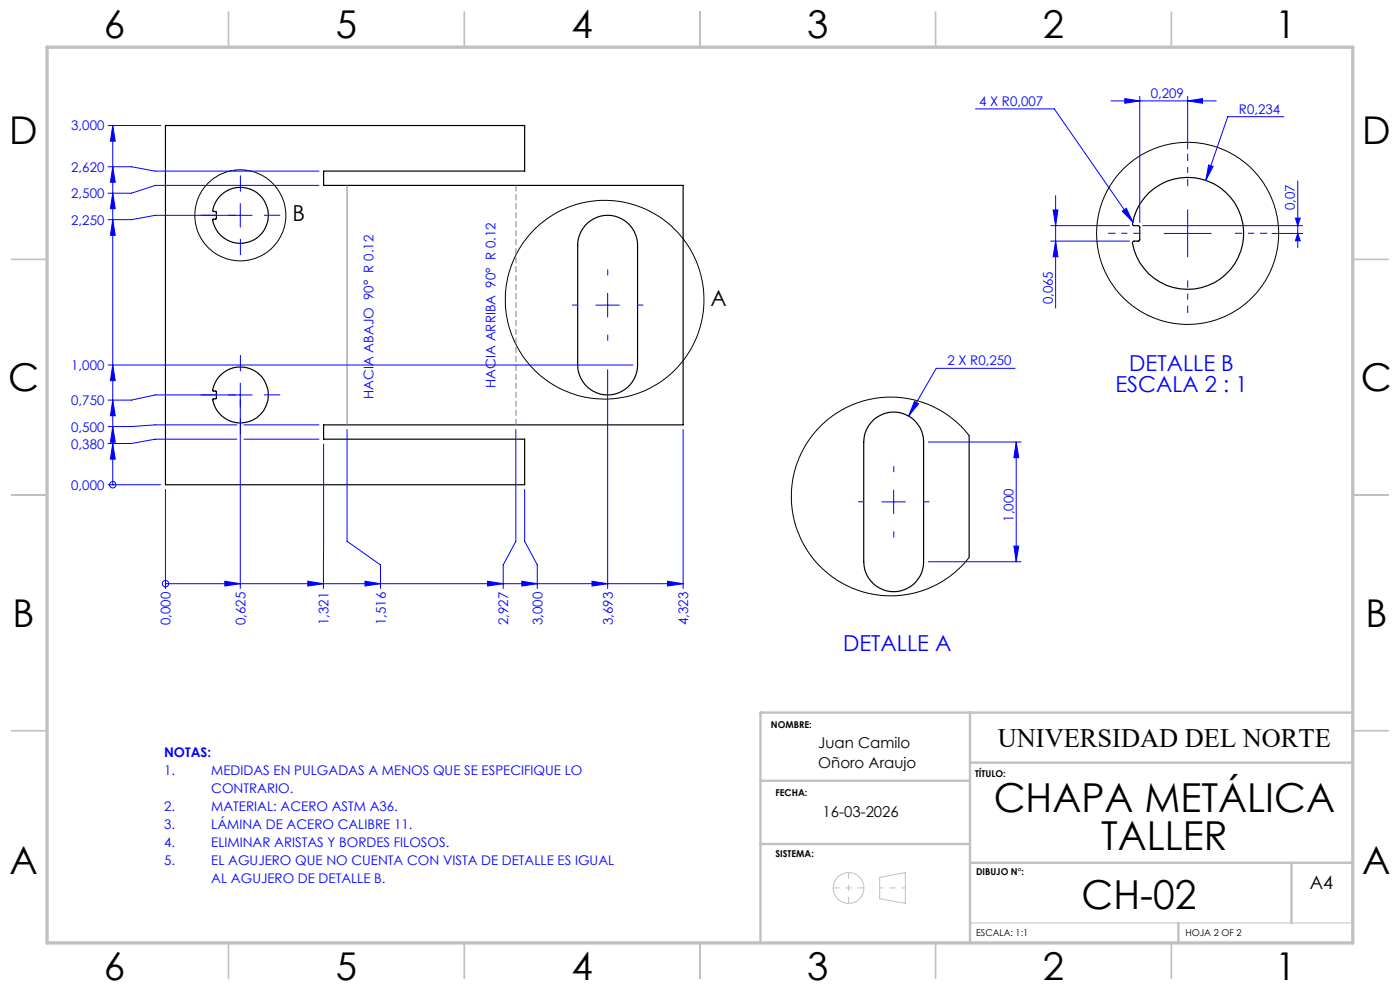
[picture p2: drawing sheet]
<svg xmlns="http://www.w3.org/2000/svg" width="297mm" height="210mm" viewBox="0 0 297 210" stroke-linecap="round" stroke-linejoin="round" font-family="sans-serif">
<path d="M35.1 26.6h76.2v9.7h-42.6v3h76.2v50.8h-76.2v3.1h42.6v9.6h-76.2zM46.9 41.4a5.9 5.9 0 0 1 9.1 1 5.9 5.9 0 0 1-2.9 8.8 5.9 5.9 0 0 1-7.9-4.6l.7-.2v-1.4l-.7-.2a5 5 0 0 1 1.7-3.4zM124.1 47.8a6.4 6.4 0 0 1 7-1.7 6.4 6.4 0 0 1 4.2 5.9v25.4a6.3 6.3 0 0 1-6.4 6.4 6.3 6.3 0 0 1-6.3-6.4v-25.4a6.5 6.5 0 0 1 1.5-4.2zM243.7 40.9a11.9 11.9 0 0 1 18.3 2.2 11.9 11.9 0 0 1-5.8 17.4 11.9 11.9 0 0 1-16-9.1l.4-.3h1l.2-.2v-2.8l-.2-.2h-1l-.3-.2a10.7 10.7 0 0 1 3.4-6.8zM46.9 79.5a5.9 5.9 0 0 1 9.1 1 5.9 5.9 0 0 1-2.9 8.8 5.9 5.9 0 0 1-7.9-4.6l.7-.2v-1.4l-.7-.2a5 5 0 0 1 1.7-3.4zM185.4 89a6.4 6.4 0 0 1 6.8-1 6.4 6.4 0 0 1 3.7 5.8v25.4a6.3 6.3 0 0 1-6.3 6.3 6.3 6.3 0 0 1-6.4-6.3v-25.4a6.4 6.4 0 0 1 2.2-4.8zM205.6 92.4v25.8" fill="none" stroke="#000" stroke-width=".25"/>
<g fill="none" stroke="#000" stroke-width=".21">
<path d="M205.6 92.4l-2.2-2.4-2.1-1.8-2.5-1.6-3.4-1.4-2.7-.6-2.9-.4-3.4 .2-3.9 .8-3.3 1.4-2.6 1.6-2.3 1.9-2.2 2.5-1.9 3-1.1 2.6-.9 3.5-.3 2.6 .1 3.4 .7 3.4 1.2 3.3 1.7 2.9 2.3 2.8 2.6 2.2 2.4 1.6 3.1 1.3 3.3 .9 2.9 .3 3.3-.1 3.2-.7 2.8-1 3.3-1.8 2.7-2.2 2.1-2.4"/>
<circle cx="51" cy="45.7" r="9.7"/>
<circle cx="251.9" cy="49.5" r="19.3"/>
<circle cx="128.3" cy="63.6" r="21.1"/>
</g>
<g fill="none" stroke="#00f" stroke-width=".21">
<path d="M22.9 35.4h5l5 .9h34.8M22.9 26.6h11.2M23.9 35.4l.5 3.3h-1zM23.9 26.6l.5 3.3h-1zM23.9 26.6v76.2M67.7 39.3h-34.8l-5 1.7h-5M206.9 23.1h16.8l16.7 24.1M235.7 21.4h22.3M238.6 20.9l3.2 .5-3.2 .5zM241.8 20.4v26.8M252 21.4l3.1-.5v1zM252 20.4v11.2"/>
<path d="M256.4 35l1 .3-1.6 3zM272.3 24.8h-11.8l-4.7 13.5M275.3 38.4v14.1M23.9 46.6l.5 3.3h-1zM23.9 41l.5 3.3h-1zM51 43.2v5M53.5 45.7h-20.6l-5 .9h-5M222.9 47.9h16.7M222.9 51.1h16.7M223.4 44.5h1l-.5 3.4zM223.9 51.1l.5 3.4h-1zM223.9 41.5v23.9"/>
<path d="M238.1 44.8l.8-.6 1.5 3zM242.4 47.9h33.9M246.9 49.5h10M252 44.5v10M269.8 49.5h6.5M274.8 46.3h1l-.5 1.6zM275.3 49.5l.5 1.6h-1zM22.9 77.4h111.4M23.9 77.4l.5 3.3h-1zM126.4 64.7h5M128.9 62.2v5M128.9 78.4v46.4"/>
<path d="M215.3 78.1h-16.7l-5.8 10.2M23.9 94.1l.5 3.3h-1zM23.9 90.5l.5 3.3h-1zM23.9 84.9l.5 3.3h-1zM50.2 93.2h-17.3l-5 .9h-5M50.2 90.1h-17.3l-5 .4h-5M51 81.3v43.5M51.8 93.2h15.9M51.8 90.1h15.9M53.5 83.8h-20.6l-5 1.1h-5M68.7 94.2l-.1 30.6M73.6 91.1v23.7l7.1 5v5"/>
<path d="M109.4 91.1v23.7l-2.6 5v5M144.9 91.1v33.7M194 85.2l.9 .4-2.1 2.7zM197 93.8h19.6M215.6 93.8l.5 3.3h-1zM215.6 93.8v25.4M22.9 102.8h11.2M23.9 102.8h.1M35.1 103.8v21M111.3 103.8v11l2.7 5v5M187.1 106.5h5M189.6 104v5"/>
<path d="M197 119.2h19.6M215.1 115.8h1l-.5 3.4zM35.1 123.8h.1M35.1 123.8h109.8M47.7 123.3l3.3 .5-3.3 .5zM65.3 123.3l3.3 .5-3.3 .5zM77.4 123.3l3.3 .5-3.3 .5zM103.4 123.3l3.4 .5-3.4 .5zM110.7 123.3l3.3 .5-3.3 .5zM125.6 123.3l3.3 .5-3.3 .5zM141.6 123.3l3.3 .5-3.3 .5z"/>
<circle cx="23.9" cy="102.8" r=".69"/>
<circle cx="35.1" cy="123.8" r=".67"/>
</g>
<g fill="none" stroke="#c0c0c0" stroke-width=".21">
<path d="M186.6 186.1l5.5-1v6.5l-5.5-1zM205.8 195.8h81.2"/>
<circle cx="180" cy="188.4" r="3.3"/>
</g>
<path d="M128.9 59.7v-3.8M123.9 64.7h-3.8M128.9 69.7v3.9M133.9 64.7h3.9M184.6 106.4h-3.8M189.6 111.4v3.9M189.6 101.4v-3.8M194.6 106.4h3.9" fill="none" stroke="#00f" stroke-width=".21" stroke-dasharray="15.2 1.3 1.3 1.3" stroke-dashoffset="15.2" stroke-linecap="butt"/>
<path d="M252 39.5v-6.9M242 49.5h-6.9M252 59.5v6.9M262 49.5h6.8" fill="none" stroke="#00f" stroke-width=".21" stroke-dasharray="15.2 1.3 1.3 1.3" stroke-dashoffset="13.7" stroke-linecap="butt"/>
<path d="M109.5 90.1v-50.8" fill="none" stroke="#808080" stroke-width=".21" stroke-dasharray="1.3 .6" stroke-linecap="butt"/>
<path d="M176.8 188.3h6.5M180 185.1v6.5" fill="none" stroke="#c0c0c0" stroke-width=".21" stroke-dasharray="15.2 1.3 1.3 1.3" stroke-dashoffset="13.9" stroke-linecap="butt"/>
<path d="M186.6 188.3h5.5" fill="none" stroke="#c0c0c0" stroke-width=".21" stroke-dasharray="15.2 1.3 1.3 1.3" stroke-dashoffset="14.4" stroke-linecap="butt"/>
<path d="M46 45.7h-3.4M51 40.7v-3.5M51 50.7v3.4M56 45.7h3.4M51 78.8v-3.5M46 83.8h-3.4M51 88.8v3.4M56 83.8h3.4" fill="none" stroke="#00f" stroke-width=".21" stroke-dasharray="15.2 1.3 1.3 1.3" stroke-linecap="butt"/>
<path d="M73.6 39.3v50.8" fill="none" stroke="#808080" stroke-width=".21"/>
<g fill="none" stroke="#c0c0c0" stroke-width=".35">
<path d="M48.5 2.5v7.5M98.5 2.5v7.5M148.5 2.5v7.5M198.5 2.5v7.5M248.5 2.5v7.5M2.5 55h7.5M287 55h7.5M2.5 105h7.5M287 105h7.5M2.5 155h7.5M287 155h7.5M48.5 200v7.5"/>
<path d="M98.5 200v7.5M148.5 200v7.5M198.5 200v7.5M248.5 200v7.5"/>
</g>
<path d="M205.8 151.2v48.8M287 151.2h-125.7v48.8M161.3 165.6h44.5M161.3 179h44.5M205.8 161.8h81.2M205.8 183h81.2M250 195.8v4.2M274 183v12.8" fill="none" stroke="#c0c0c0" stroke-width=".5"/>
<path d="M10 10h277v190h-277z" fill="none" stroke="#c0c0c0" stroke-width=".7"/>
<g fill="#00f">
<path d="M194 85.2l.9 .4-2.1 2.7z"/>
<path d="M256.4 35l-.6 3.3 1.6-3zM238.1 44.8l2.3 2.4-1.5-3z"/>
<path d="M223.4 44.5h1l-.5 3.4zM223.9 51.1l.5 3.4h-1zM274.8 46.3h1l-.5 1.6zM275.3 49.5l.5 1.6h-1z"/>
<path d="M238.6 20.9l3.2 .5-3.2 .5zM252 21.4l3.1-.5v1z"/>
<path d="M23.9 94.1l.5 3.3h-1zM23.9 90.5l.5 3.3h-1zM23.9 84.9l.5 3.3h-1zM23.9 46.6l.5 3.3h-1zM23.9 41l.5 3.3h-1zM23.9 35.4l.5 3.3h-1zM23.9 26.6l.5 3.3h-1zM23.9 77.4l.5 3.3h-1z"/>
<path d="M47.7 123.3l3.3 .5-3.3 .5zM65.3 123.3l3.3 .5-3.3 .5zM77.4 123.3l3.3 .5-3.3 .5zM103.4 123.3l3.4 .5-3.4 .5zM110.7 123.3l3.3 .5-3.3 .5zM125.6 123.3l3.3 .5-3.3 .5zM141.6 123.3l3.3 .5-3.3 .5z"/>
<path d="M215.6 93.8l.5 3.3h-1zM215.1 115.8h1l-.5 3.4z"/>
</g>
<g font-size="8.5">
<text x="210.8" y="172.3">CHAPA METÁLICA</text>
<text x="233.6" y="180.4">TALLER</text>
<text x="229.4" y="192.7">CH-02</text>
</g>
<g font-size="8.1">
<text x="22" y="8">6</text>
<text x="71.2" y="8">5</text>
<text x="121.2" y="8">4</text>
<text x="171.2" y="8">3</text>
<text x="221.2" y="8">2</text>
<text x="270.5" y="8">1</text>
<text x="2" y="30.5">D</text>
<text x="289" y="30.5">D</text>
<text x="1.7" y="83">C</text>
<text x="288.7" y="83">C</text>
<text x="2.7" y="133">B</text>
<text x="289.7" y="133">B</text>
<text x="2" y="185.5">A</text>
<text x="289" y="185.5">A</text>
<text x="22" y="208">6</text>
<text x="71.2" y="208">5</text>
<text x="121.2" y="208">4</text>
<text x="171.2" y="208">3</text>
<text x="221.2" y="208">2</text>
<text x="270.5" y="208">1</text>
</g>
<text font-size="5.6" x="211.7" y="158.5">UNIVERSIDAD DEL NORTE</text>
<g font-size="4.7">
<text x="62" y="46.9">B</text>
<text x="150.7" y="64.9">A</text>
</g>
<g font-size="4.7" fill="#00f">
<text x="236.6" y="83.2">ESCALA 2 : 1</text>
<text x="239.6" y="78.6">DETALLE B</text>
<text x="178.9" y="138.2">DETALLE A</text>
</g>
<text font-size="3.9" x="277.9" y="188.5">A4</text>
<g font-size="3.2">
<text x="173.6" y="158.7">Juan Camilo</text>
<text x="173.6" y="162.9">Oñoro Araujo</text>
<text x="174.5" y="173.4">16-03-2026</text>
</g>
<g font-size="2.8" fill="#00f">
<text x="207.7" y="22.5">4 X R0,007</text>
<text x="244.1" y="20.8">0,209</text>
<text x="15.1" y="27.7">3,000</text>
<text x="262.8" y="24.1">R0,234</text>
<text x="15.1" y="36.4">2,620</text>
<text x="15.1" y="47.6">2,250</text>
<text x="15.1" y="42">2,500</text>
<text x="274.7" y="44.6" transform="rotate(-90 274.7 44.6)">0,07</text>
<text x="223.3" y="64.6" transform="rotate(-90 223.3 64.6)">0,065</text>
<text x="201" y="77.5">2 X R0,250</text>
<text x="15.1" y="78.5">1,000</text>
<text x="105.1" y="82.2" transform="rotate(-90 105.1 82.2)">HACIA ARRIBA 90° R 0.12</text>
<text x="15.1" y="85.9">0,750</text>
<text x="79.2" y="84.6" transform="rotate(-90 79.2 84.6)">HACIA ABAJO 90° R 0.12</text>
<text x="15.1" y="95.1">0,380</text>
<text x="15.1" y="91.5">0,500</text>
<text x="15.1" y="103.9">0,000</text>
<text x="215" y="110.6" transform="rotate(-90 215 110.6)">1,000</text>
<text x="36.2" y="132.6" transform="rotate(-90 36.2 132.6)">0,000</text>
<text x="52.1" y="132.6" transform="rotate(-90 52.1 132.6)">0,625</text>
<text x="69.7" y="132.6" transform="rotate(-90 69.7 132.6)">1,321</text>
<text x="81.8" y="132.6" transform="rotate(-90 81.8 132.6)">1,516</text>
<text x="107.8" y="132.6" transform="rotate(-90 107.8 132.6)">2,927</text>
<text x="115.1" y="132.6" transform="rotate(-90 115.1 132.6)">3,000</text>
<text x="130" y="132.6" transform="rotate(-90 130 132.6)">3,693</text>
<text x="146" y="132.6" transform="rotate(-90 146 132.6)">4,323</text>
<text x="34.8" y="160.7">NOTAS:</text>
<text x="34.8" y="164.5">1.</text>
<text x="44.8" y="164.5">MEDIDAS EN PULGADAS A MENOS QUE SE ESPECIFIQUE LO</text>
<text x="34.8" y="172.1">2.</text>
<text x="44.8" y="168.3">CONTRARIO.</text>
<text x="44.8" y="172.1">MATERIAL: ACERO ASTM A36.</text>
<text x="34.8" y="175.9">3.</text>
<text x="34.8" y="179.8">4.</text>
<text x="44.8" y="175.9">LÁMINA DE ACERO CALIBRE 11.</text>
<text x="44.8" y="179.8">ELIMINAR ARISTAS Y BORDES FILOSOS.</text>
<text x="34.8" y="183.6">5.</text>
<text x="44.8" y="183.6">EL AGUJERO QUE NO CUENTA CON VISTA DE DETALLE ES IGUAL</text>
<text x="44.8" y="187.4">AL AGUJERO DE DETALLE B.</text>
</g>
<g font-size="2">
<text x="163.6" y="154.4">NOMBRE:</text>
<text x="206.9" y="164.9">TÍTULO:</text>
<text x="164.5" y="168.9">FECHA:</text>
<text x="164.5" y="181.7">SISTEMA:</text>
<text x="207.1" y="185.5">DIBUJO N°:</text>
<text x="207.1" y="198.6">ESCALA: 1:1</text>
<text x="251.5" y="198.6">HOJA 2 OF 2</text>
</g>
</svg>
